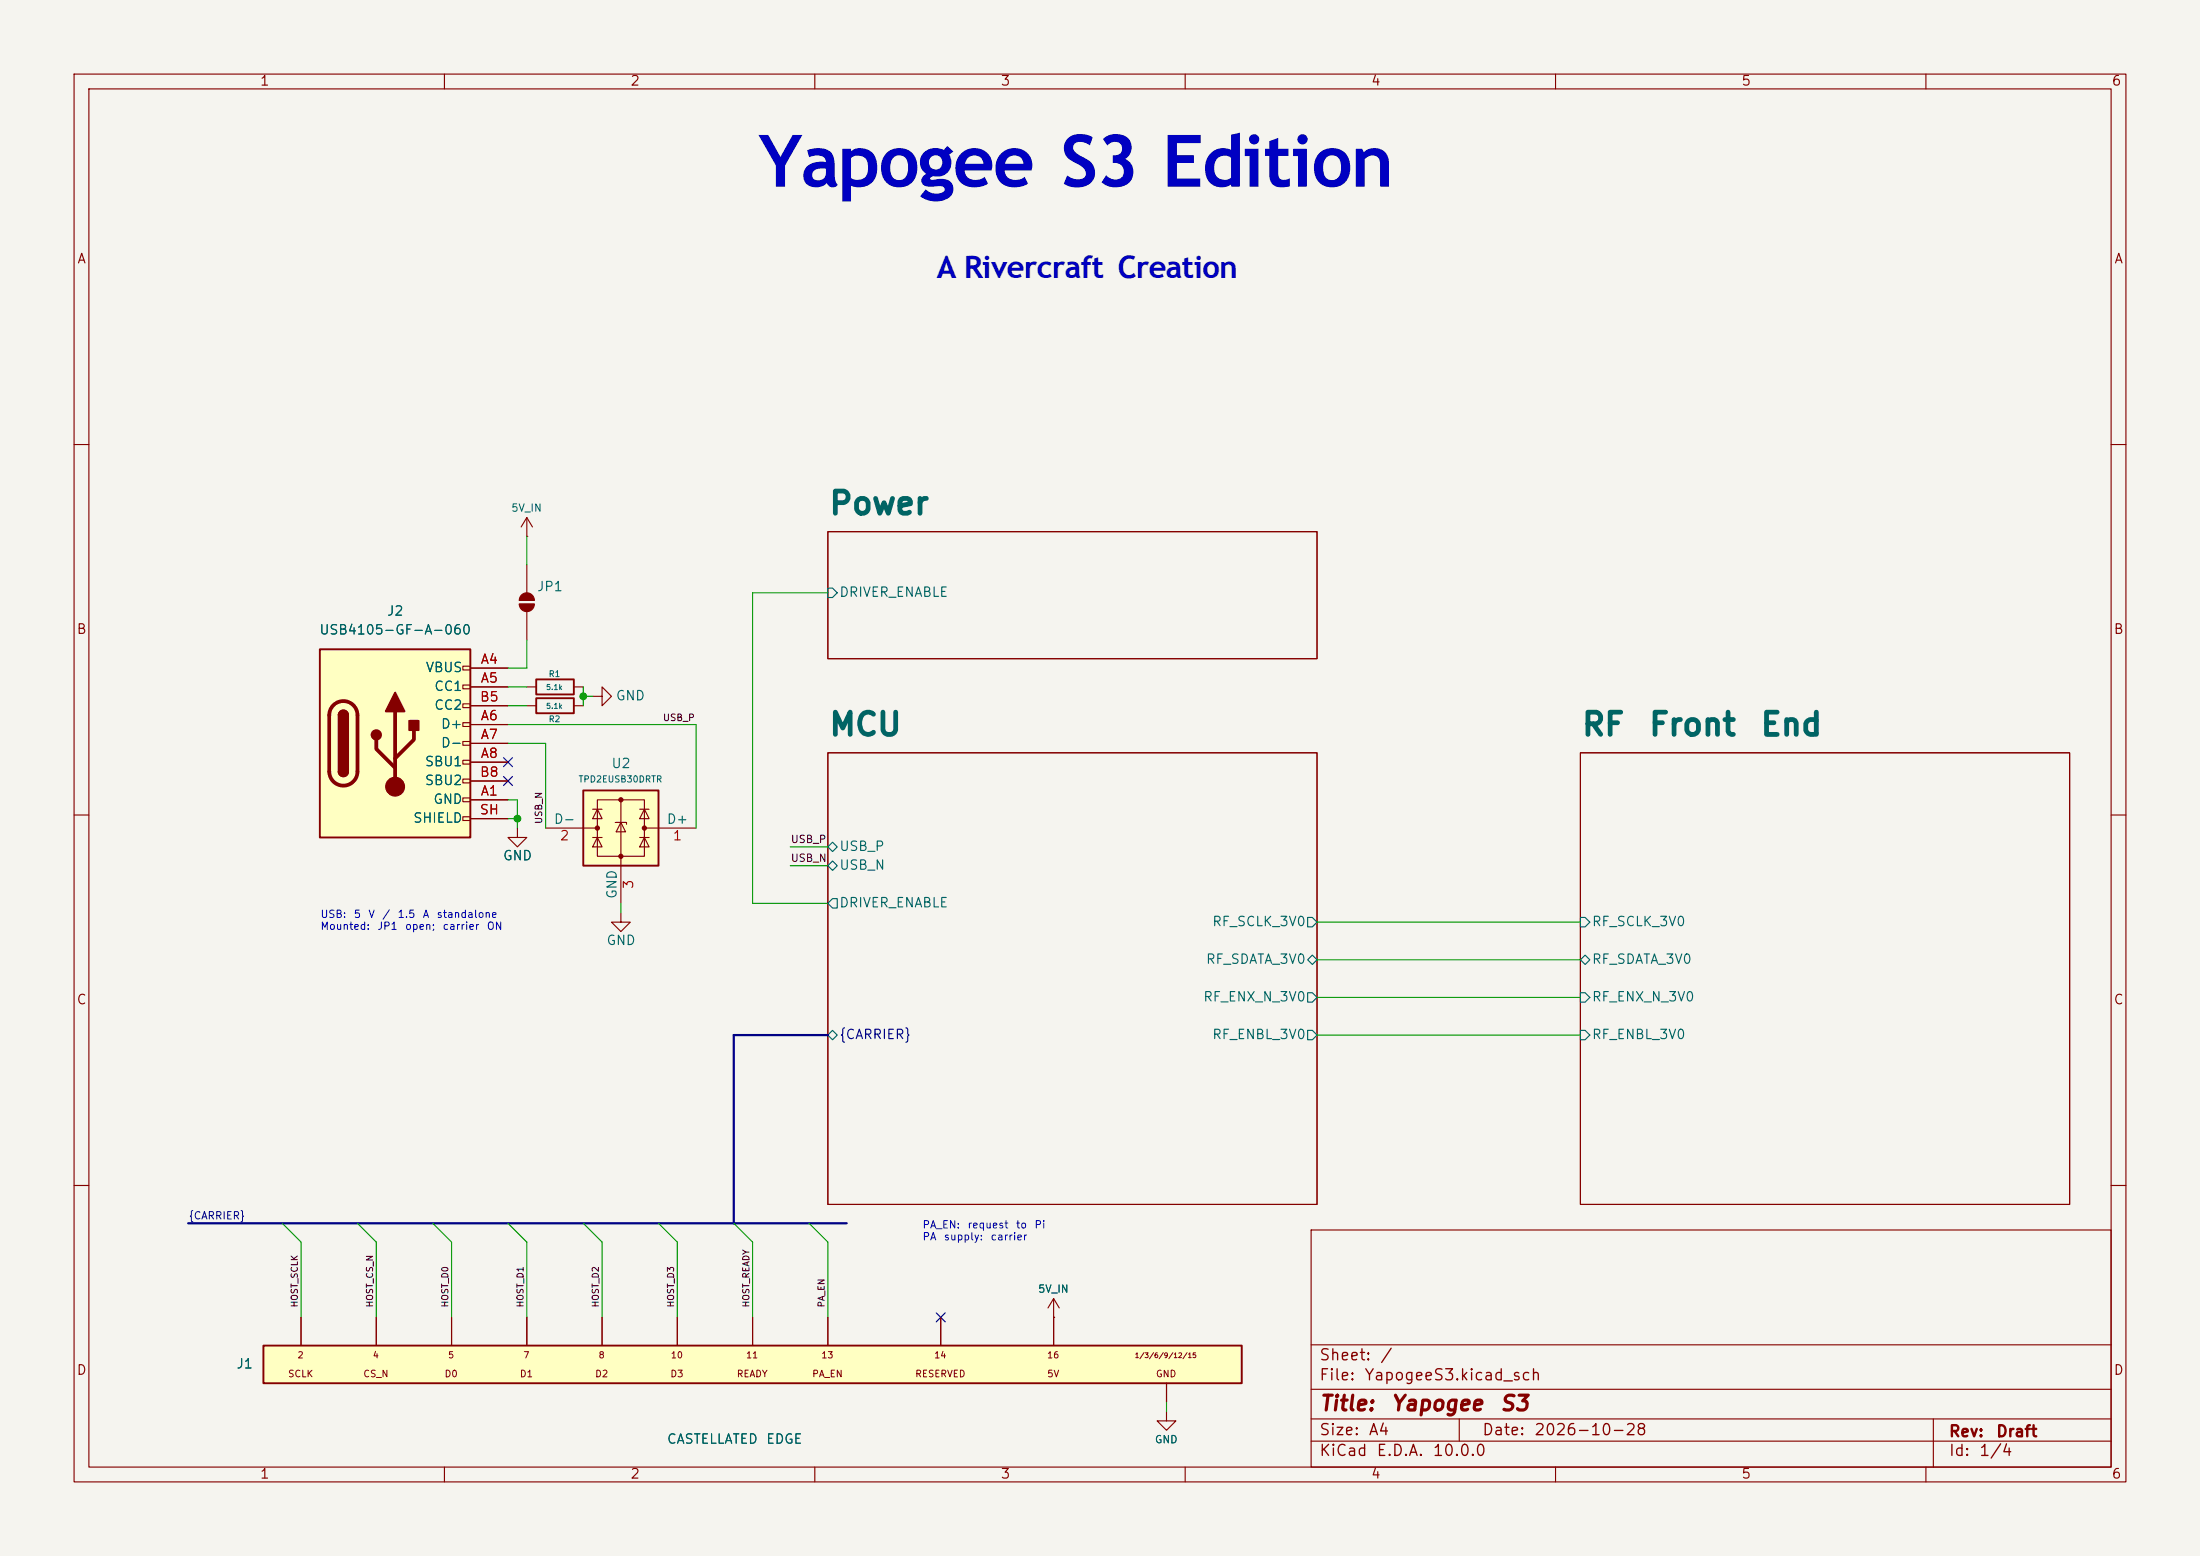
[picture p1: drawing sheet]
<svg xmlns="http://www.w3.org/2000/svg" width="297mm" height="210mm" viewBox="0 0 297 210" stroke-linecap="round" stroke-linejoin="round" font-family="sans-serif">
<path d="M0 0h297v210h-297z" fill="#f5f4ef" stroke="#f5f4ef" stroke-width=".14"/>
<g fill="none" stroke="#840000" stroke-width=".15">
<path d="M10 10h277v190h-277zM12 12h273v186h-273zM60 10v2M110 10v2M160 10v2M210 10v2M260 10v2M10 60h2M111.8 71.8h66v17.1h-66zM285 60h2M10 110h2M111.8 101.6h66v61h-66z"/>
<path d="M213.4 101.6h66v61h-66zM285 110h2M83.8 123.2v1.3h1.3l-1.3 1.2-1.3-1.2h1.3M10 160h2M177 166h108v32h-108zM285 160h2M60 198v2M110 198v2M160 198v2M177 194.5h108M177 191.5h108M177 187.5h108"/>
<path d="M177 181.5h108M197 191.5v3M210 198v2M260 198v2M261 191.5v6.5"/>
</g>
<g fill="none" stroke="#006464" stroke-width=".15">
<path d="M111.8 79.4h.6l.6 .6-.6 .6h-.6zM111.8 114.3l.6-.6 .6 .6-.6 .6zM111.8 116.8l.6-.6 .6 .6-.6 .7zM111.8 139.7l.6-.6 .6 .6-.6 .6zM112.4 121.3h.6v1.3h-.6l-.6-.7zM176.5 123.8h.7l.6 .7-.6 .6h-.7zM176.5 129.5l.7-.6 .6 .6-.6 .7zM176.5 134h.7l.6 .6-.6 .7h-.7zM176.5 139.1h.7l.6 .6-.6 .6h-.7zM213.4 123.8h.6l.6 .7-.6 .6h-.6zM213.4 129.5l.6-.6 .6 .6-.6 .7zM213.4 134h.6l.6 .6-.6 .7h-.6z"/>
<path d="M213.4 139.1h.6l.6 .6-.6 .6h-.6z"/>
</g>
<path d="M43.2 87.6h20.3v25.4h-20.3z" fill="#ffffc2"/>
<g fill="none" stroke="#840000" stroke-width=".15">
<path d="M62.5 89.9h1v.5h-1zM62.5 92.5h1v.5h-1zM62.5 95h1v.5h-1zM62.5 97.5h1v.5h-1zM63.5 90.2h5.1M63.5 92.7h5.1M63.5 97.8h5.1M63.5 95.3h5.1M71.1 92.7h1.3M77.5 92.7h1.2M80 94h1.3v-1.3l1.2 1.3-1.2 1.3v-1.3M62.5 100.1h1v.5h-1z"/>
<path d="M62.5 102.6h1v.5h-1zM62.5 105.2h1v.5h-1zM62.5 107.7h1v.5h-1zM62.5 110.2h1v.5h-1zM63.5 108h5.1M63.5 100.3h5.1M63.5 102.9h5.1M63.5 105.4h5.1M63.5 110.5h5.1"/>
</g>
<path d="M43.2 87.6h20.3v25.4h-20.3zM45.7 96.5a.64 .64 0 0 1 .7-.6 .64 .64 0 0 1 .6 .6M72.4 91.7h5.1v2h-5.1zM45.7 104.1a.64 .64 0 0 0 .7 .7 .64 .64 0 0 0 .6-.7" fill="none" stroke="#840000" stroke-width=".25"/>
<path d="M45 95.2a1.9 1.9 0 0 1 2.1-.4 1.9 1.9 0 0 1 1.2 1.7v7.6a1.91 1.91 0 0 1-1.9 1.9 1.91 1.91 0 0 1-2-1.9v-7.6a1.9 1.9 0 0 1 .6-1.3zM50.8 99.8v1.3l2.5 2.5M53.3 96v10.2M55.9 98.6v1.2l-2.6 2.6" fill="none" stroke="#840000" stroke-width=".51"/>
<g fill="#840000" stroke="#840000" stroke-width=".25">
<path d="M45.7 96.5h1.3v7.6h-1.3z"/>
<path d="M45.9 96.1a.64 .64 0 0 1 .7-.2 .64 .64 0 0 1 .4 .6h-1.3z"/>
<path d="M45.7 104.1h1.3a.64 .64 0 0 1-.6 .7 .64 .64 0 0 1-.7-.7z"/>
<path d="M53.3 93.5l1.3 2.5h-2.5z"/>
<path d="M55.2 97.3h1.3v1.3h-1.3z"/>
<circle cx="50.8" cy="99.2" r=".63"/>
</g>
<circle cx="53.3" cy="106.2" r="1.27" fill="#840000" stroke="#840000" stroke-width=".15"/>
<path d="M35.6 181.6h132v5.1h-132z" fill="#ffffc2"/>
<path d="M72.4 94.2h5.1v2.1h-5.1zM35.6 181.6h132v5.1h-132z" fill="none" stroke="#840000" stroke-width=".25"/>
<g fill="none" stroke="#840000" stroke-width=".15">
<path d="M71.1 72.4h.1M71.1 69.9v2.5M71.1 76.2v3.8M71.1 69.9l-.7 1.2M71.1 69.9l.8 1.2M70.1 81.5h2M70.1 81h2M71.1 82.6v3.8M71.1 95.3h1.3M77.5 95.3h1.2M40.6 177.8v3.8M50.8 177.8v3.8"/>
<path d="M61 177.8v3.8M71.1 177.8v3.8M81.3 177.8v3.8M91.4 177.8v3.8M101.6 177.8v3.8M111.8 177.8v3.8M127 177.8v3.8M142.2 177.8h.1M142.2 175.3v6.3M142.2 175.3l-.7 1.2M142.2 175.3l.8 1.2M157.5 190.5v1.3h1.2l-1.2 1.2-1.3-1.2h1.3"/>
<path d="M157.5 186.7v2.5"/>
</g>
<g fill="#840000" stroke="#840000" stroke-width=".15">
<path d="M70.1 81.5h2a1.02 1.02 0 0 1-1 1 1.02 1.02 0 0 1-1-1z"/>
<path d="M70.4 80.3a1.02 1.02 0 0 1 1.1-.2 1.02 1.02 0 0 1 .6 .9h-2l.1-.4z"/>
</g>
<path d="M78.7 106.7h10.2v10.1h-10.2z" fill="#ffffc2"/>
<path d="M78.7 106.7h10.2v10.1h-10.2z" fill="none" stroke="#840000" stroke-width=".25"/>
<g fill="none" stroke="#840000" stroke-width=".15">
<path d="M63.5 90.2h5.1M63.5 92.7h5.1M63.5 97.8h5.1M63.5 95.3h5.1M63.5 108h5.1M63.5 100.3h5.1M63.5 102.9h5.1M63.5 105.4h5.1M63.5 110.5h5.1M69.8 111.8v1.2h1.3l-1.3 1.3-1.2-1.3h1.2M73.7 111.8h6.9M80 109.2h1.3"/>
<path d="M80 113h1.3M80.6 108h6.4v7.6h-6.4zM80.6 109.2l.7 1.3h-1.3zM80.6 113l.7 1.3h-1.3zM83.1 111h1.5v.3M83.8 111l.7 1.3h-1.3zM83.8 108v13.9M86.4 109.2h1.2M86.4 113h1.2M87 109.2l.6 1.3h-1.2zM87 113l.6 1.3h-1.2zM87 111.8h7"/>
<path d="M40.6 177.8v3.8M50.8 177.8v3.8M61 177.8v3.8M71.1 177.8v3.8M81.3 177.8v3.8M91.4 177.8v3.8M101.6 177.8v3.8M111.8 177.8v3.8M127 177.8v3.8M142.2 177.8h.1M142.2 177.8v3.8M157.5 186.7v2.5"/>
</g>
<g fill="#840000" stroke="#840000" stroke-width=".15">
<circle cx="87" cy="111.8" r=".28"/>
<circle cx="83.8" cy="108" r=".28"/>
<circle cx="83.8" cy="115.6" r=".28"/>
<circle cx="80.6" cy="111.8" r=".28"/>
</g>
<path d="M111.8 139.7h-12.7v25.4M25.4 165.1h88.9" fill="none" stroke="#000084" stroke-width=".3"/>
<g fill="none" stroke="#009600" stroke-width=".15">
<path d="M71.1 72.4v3.8M68.6 95.3h2.5M68.6 92.7h2.5M68.6 97.8h25.4v14M71.1 86.4v3.8h-2.5M78.7 94h1.3M78.7 92.7v2.6M111.8 80h-10.2v41.9h10.2M68.6 108h1.2v3.8M68.6 100.3h5.1v11.5M68.6 110.5h1.2M106.7 114.3h5.1"/>
<path d="M106.7 116.8h5.1M83.8 121.9v1.3M177.8 124.5h35.6M177.8 134.6h35.6M177.8 139.7h35.6M177.8 129.5h35.6M38.1 165.1l2.5 2.5v10.2M48.3 165.1l2.5 2.5v10.2M58.4 165.1l2.6 2.5v10.2M68.6 165.1l2.5 2.5v10.2M78.7 165.1l2.6 2.5v10.2M88.9 165.1l2.5 2.5v10.2"/>
<path d="M99.1 165.1l2.5 2.5v10.2M109.2 165.1l2.6 2.5v10.2M157.5 189.2v1.3"/>
</g>
<path d="M68 104.8l1.2 1.2M68 102.3l1.2 1.2M69.2 104.8l-1.2 1.2M69.2 102.3l-1.2 1.2M126.4 177.2l1.2 1.2M127.6 177.2l-1.2 1.2" fill="none" stroke="#000084" stroke-width=".15"/>
<g fill="#009600" stroke="#009600" stroke-width=".14">
<circle cx="78.7" cy="94" r=".46"/>
<circle cx="69.8" cy="110.5" r=".46"/>
</g>
<text font-size="9.7" fill="#0000c2" x="102.4" y="25.2">Yapogee S3 Edition</text>
<text font-size="4.2" fill="#0000c2" x="126.5" y="37.5">A Rivercraft Creation</text>
<g font-size="3" fill="#006464">
<text x="111.8" y="70.2">Power</text>
<text x="111.8" y="100">MCU</text>
<text x="213.4" y="100">RF</text>
<text x="222.4" y="100">Front</text>
<text x="237.5" y="100">End</text>
</g>
<g font-size="2" fill="#840000">
<text x="178" y="190.9">Title:</text>
<text x="187.7" y="190.9">Yapogee</text>
<text x="202.4" y="190.9">S3</text>
</g>
<g font-size="1.5" fill="#840000">
<text x="178" y="184">Sheet:</text>
<text x="186.2" y="184">/</text>
<text x="178" y="186.7">File:</text>
<text x="184.1" y="186.7">YapogeeS3.kicad_sch</text>
<text x="178" y="196.9">KiCad</text>
<text x="178" y="194.1">Size:</text>
<text x="184.7" y="194.1">A4</text>
<text x="185.7" y="196.9">E.D.A.</text>
<text x="193.3" y="196.9">10.0.0</text>
<text x="200" y="194.1">Date:</text>
<text x="207" y="194.1">2026-10-28</text>
<text x="263" y="194.3">Rev:</text>
<text x="263" y="196.9">Id:</text>
<text x="267.1" y="196.9">1/4</text>
<text x="269.4" y="194.3">Draft</text>
</g>
<g font-size="1.3" fill="#840000">
<text x="35" y="11.9">1</text>
<text x="85" y="11.9">2</text>
<text x="135" y="11.9">3</text>
<text x="185" y="11.9">4</text>
<text x="235" y="11.9">5</text>
<text x="285" y="11.9">6</text>
<text x="10.3" y="35.9">A</text>
<text x="285.3" y="35.9">A</text>
<text x="10.3" y="85.9">B</text>
<text x="285.3" y="85.9">B</text>
<text x="10.3" y="135.9">C</text>
<text x="285.3" y="135.9">C</text>
<text x="10.3" y="185.9">D</text>
<text x="285.3" y="185.9">D</text>
<text x="35" y="199.9">1</text>
<text x="85" y="199.9">2</text>
<text x="135" y="199.9">3</text>
<text x="185" y="199.9">4</text>
<text x="235" y="199.9">5</text>
<text x="285" y="199.9">6</text>
</g>
<g font-size="1.3" fill="#006464">
<text x="52.1" y="83.4">J2</text>
<text x="72.4" y="80.1">JP1</text>
<text x="113.2" y="80.9">DRIVER_ENABLE</text>
<text x="43" y="86">USB4105-GF-A-060</text>
<text x="57.4" y="91">VBUS</text>
<text x="58.5" y="93.6">CC1</text>
<text x="83.1" y="94.8">GND</text>
<text x="58.5" y="96.1">CC2</text>
<text x="59.4" y="98.7">D+</text>
<text x="59.4" y="101.2">D-</text>
<text x="57.3" y="103.7">SBU1</text>
<text x="57.3" y="106.3">SBU2</text>
<text x="82.4" y="104">U2</text>
<text x="55.7" y="111.4">SHIELD</text>
<text x="58.4" y="108.8">GND</text>
<text x="74.7" y="111.5">D-</text>
<text x="89.9" y="111.5">D+</text>
<text x="67.8" y="116.4">GND</text>
<text x="113.2" y="115.2">USB_P</text>
<text x="113.2" y="117.7">USB_N</text>
<text x="83.6" y="121.4" transform="rotate(-90 83.6 121.4)">GND</text>
<text x="113.2" y="122.8">DRIVER_ENABLE</text>
<text x="163.6" y="125.3">RF_SCLK_3V0</text>
<text x="214.8" y="125.3">RF_SCLK_3V0</text>
<text x="81.8" y="127.9">GND</text>
<text x="162.7" y="130.4">RF_SDATA_3V0</text>
<text x="214.8" y="130.4">RF_SDATA_3V0</text>
<text x="162.3" y="135.5">RF_ENX_N_3V0</text>
<text x="214.8" y="135.5">RF_ENX_N_3V0</text>
<text x="163.6" y="140.6">RF_ENBL_3V0</text>
<text x="214.8" y="140.6">RF_ENBL_3V0</text>
<text x="31.8" y="185">J1</text>
<text x="89.9" y="195.2">CASTELLATED</text>
<text x="103.3" y="195.2">EDGE</text>
</g>
<g font-size="1.3" fill="#a90000">
<text x="64.8" y="89.9">A4</text>
<text x="64.7" y="95">B5</text>
<text x="64.8" y="92.5">A5</text>
<text x="64.8" y="97.5">A6</text>
<text x="64.8" y="100.1">A7</text>
<text x="64.7" y="105.2">B8</text>
<text x="64.8" y="107.7">A1</text>
<text x="64.8" y="102.6">A8</text>
<text x="64.7" y="110.2">SH</text>
<text x="75.5" y="113.7">2</text>
<text x="90.7" y="113.7">1</text>
<text x="85.8" y="120.1" transform="rotate(-90 85.8 120.1)">3</text>
</g>
<text font-size="1.3" fill="#000084" x="113.2" y="140.6">{CARRIER}</text>
<g font-size="1" fill="#006464">
<text x="68.9" y="69.3">5V_IN</text>
<text x="140.1" y="174.7">5V_IN</text>
<text x="155.8" y="195">GND</text>
</g>
<g font-size="1" fill="#0f0f0f">
<text x="106.7" y="116.6">USB_N</text>
<text x="106.7" y="114">USB_P</text>
</g>
<g font-size="1" fill="#0000c2">
<text x="43.2" y="124.1">USB:</text>
<text x="43.2" y="125.7">Mounted:</text>
<text x="47.7" y="124.1">5</text>
<text x="49.6" y="124.1">V</text>
<text x="50.9" y="125.7">JP1</text>
<text x="51.5" y="124.1">/</text>
<text x="53.6" y="124.1">1.5</text>
<text x="54.6" y="125.7">open;</text>
<text x="57" y="124.1">A</text>
<text x="58.9" y="124.1">standalone</text>
<text x="59.7" y="125.7">carrier</text>
<text x="65.6" y="125.7">ON</text>
<text x="124.5" y="166">PA_EN:</text>
<text x="124.5" y="167.7">PA</text>
<text x="127.3" y="167.7">supply:</text>
<text x="130.5" y="166">request</text>
<text x="133.6" y="167.7">carrier</text>
<text x="137.1" y="166">to</text>
<text x="139.6" y="166">Pi</text>
</g>
<text font-size="1" fill="#000084" x="25.4" y="164.8">{CARRIER}</text>
<g font-size=".9" fill="#0f0f0f">
<text x="89.4" y="97.5">USB_P</text>
<text x="73.4" y="111.3" transform="rotate(-90 73.4 111.3)">USB_N</text>
<text x="40.4" y="176.5" transform="rotate(-90 40.4 176.5)">HOST_SCLK</text>
<text x="50.6" y="176.5" transform="rotate(-90 50.6 176.5)">HOST_CS_N</text>
<text x="60.7" y="176.5" transform="rotate(-90 60.7 176.5)">HOST_D0</text>
<text x="70.9" y="176.5" transform="rotate(-90 70.9 176.5)">HOST_D1</text>
<text x="81" y="176.5" transform="rotate(-90 81 176.5)">HOST_D2</text>
<text x="91.2" y="176.5" transform="rotate(-90 91.2 176.5)">HOST_D3</text>
<text x="101.4" y="176.5" transform="rotate(-90 101.4 176.5)">HOST_READY</text>
<text x="111.5" y="176.5" transform="rotate(-90 111.5 176.5)">PA_EN</text>
</g>
<text font-size=".9" fill="#006464" x="78" y="105.8">TPD2EUSB30DRTR</text>
<g font-size=".9" fill="#840000">
<text x="40.1" y="183.5">2</text>
<text x="50.3" y="183.5">4</text>
<text x="60.4" y="183.5">5</text>
<text x="70.6" y="183.5">7</text>
<text x="80.7" y="183.5">8</text>
<text x="90.5" y="183.5">10</text>
<text x="100.6" y="183.5">11</text>
<text x="110.8" y="183.5">13</text>
<text x="126" y="183.5">14</text>
<text x="141.3" y="183.5">16</text>
<text x="38.8" y="186.1">SCLK</text>
<text x="49" y="186.1">CS_N</text>
<text x="59.9" y="186.1">D0</text>
<text x="70.1" y="186.1">D1</text>
<text x="80.3" y="186.1">D2</text>
<text x="90.4" y="186.1">D3</text>
<text x="99.4" y="186.1">READY</text>
<text x="109.6" y="186.1">PA_EN</text>
<text x="123.5" y="186.1">RESERVED</text>
<text x="141.3" y="186.1">5V</text>
<text x="156" y="186.1">GND</text>
</g>
<g font-size=".8" fill="#006464">
<text x="74" y="91.6">R1</text>
<text x="74" y="97.7">R2</text>
</g>
<g font-size=".7" fill="#006464">
<text x="73.7" y="93.3">5.1k</text>
<text x="73.7" y="95.8">5.1k</text>
</g>
<text font-size=".7" fill="#840000" x="153.1" y="183.4">1/3/6/9/12/15</text>
</svg>
